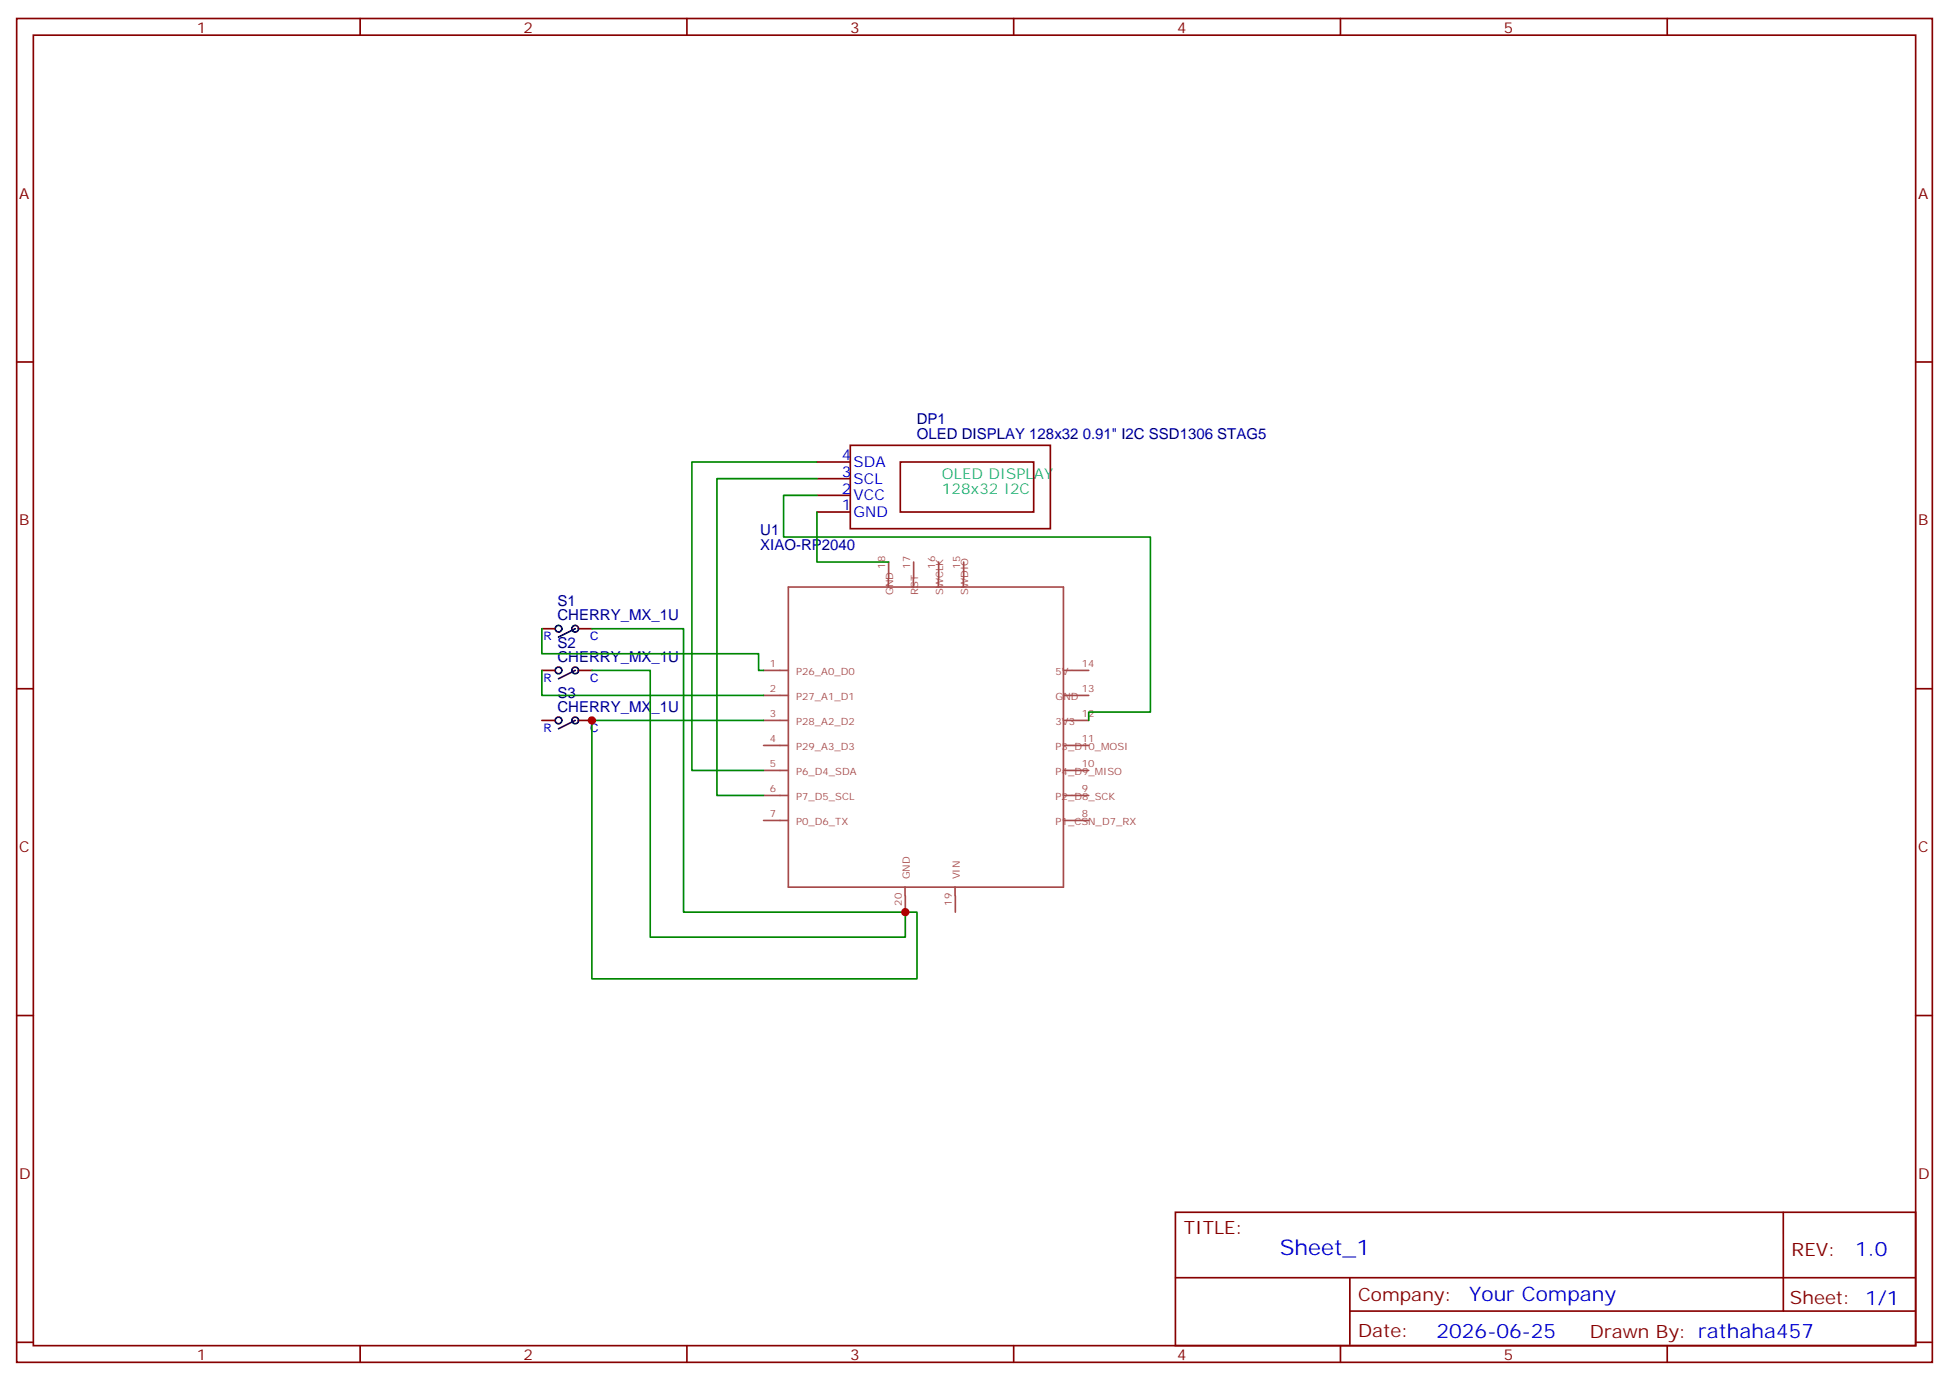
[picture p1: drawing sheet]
<svg xmlns="http://www.w3.org/2000/svg" width="412mm" height="292mm" viewBox="0 0 412 292" stroke-linecap="round" stroke-linejoin="round" font-family="sans-serif">
<g fill="none" stroke="#870000" stroke-width=".35">
<path d="M3.5 3.9h405.4v284.4h-405.4zM7.1 7.4h398.2v277.3h-398.2zM76.2 3.9v3.5M145.3 3.9v3.5M214.5 3.9v3.5M283.6 3.9v3.5M352.8 3.9v3.5M3.5 76.6h3.6M405.3 76.6h3.6M172.9 97.8h7M179.9 94.2h42.3v17.7h-42.3zM190.5 97.8h28.2v10.5h-28.2z"/>
<path d="M172.9 108.3h7M172.9 104.8h7M172.9 101.3h7M114.7 133h2.8M122.4 133h2.8M3.5 145.7h3.6M114.7 141.9h2.8M114.7 152.4h2.8M122.4 141.9h2.8M122.4 152.4h2.8M405.3 145.7h3.6M3.5 214.9h3.6"/>
<path d="M405.3 214.9h3.6M248.7 256.5h156.6v28.2h-156.6zM377.3 256.5v20.9M248.7 270.4h156.5M285.6 277.4h119.6M285.6 270.4v14.1M3.5 284h3.6M76.2 284.7v3.6M145.3 284.7v3.6M214.5 284.7v3.6M283.6 284.7v3.6M352.8 284.7v3.6"/>
<path d="M405.3 284h3.6"/>
</g>
<g fill="none" stroke="#a64a4a" stroke-width=".35">
<path d="M188 118.9v3.5M193.3 118.9v3.5M198.6 118.9v3.5M203.9 118.9v3.5M166.8 124.2h58.2v63.5h-58.2zM188 122.4v1.8M193.3 122.4v1.8M198.6 122.4v1.8M203.8 122.4v1.8M161.6 141.9h5.2M161.6 147.1h5.2M161.6 152.4h5.2"/>
<path d="M161.6 157.7h5.2M225 141.9h1.8M225 147.1h1.8M225 152.4h1.8M225 157.7h1.8M226.9 141.9h3.5M226.9 147.1h3.5M226.9 152.4h3.5M226.9 157.7h3.5M161.6 163h5.2M161.6 168.3h5.2M161.6 173.6h5.2"/>
<path d="M225 163h1.8M225 168.3h1.8M225 173.6h1.8M226.9 163h3.5M226.9 168.3h3.5M226.9 173.6h3.5M191.5 187.7v1.8M191.6 189.5v3.5M202.1 187.7v1.8M202.1 189.5v3.5"/>
</g>
<path d="M172.9 97.8h-26.5v65.2h15.2M172.9 101.3h-21.2v67h9.9M172.9 108.3v10.6h15.1M172.9 104.8h-7.1v8.8h77.6v37.1h-13v1.7M114.7 133v5.3h45.8v3.6h1.1M125.2 133h19.4v60h47v5.3h-54v-56.4h-12.4M114.7 141.9v5.2h46.9M161.6 152.4h-36.4v54.7h68.8v-14.1h-2.4" fill="none" stroke="#008700" stroke-width=".35"/>
<g fill="none" stroke="#000" stroke-width=".35">
<path d="M121.7 133l-3.5 1.8M121.7 141.9l-3.5 1.7M121.7 152.4l-3.5 1.8"/>
<circle cx="118.2" cy="133" r=".71"/>
<circle cx="121.7" cy="133" r=".71"/>
<circle cx="118.2" cy="152.4" r=".71"/>
<circle cx="118.2" cy="141.9" r=".71"/>
<circle cx="121.7" cy="141.9" r=".71"/>
<circle cx="121.7" cy="152.4" r=".71"/>
</g>
<g fill="#c00">
<circle cx="191.6" cy="193" r=".88"/>
<circle cx="125.2" cy="152.4" r=".88"/>
</g>
<text font-size="4.6" fill="#00f" x="270.8" y="265.5">Sheet_1</text>
<g font-size="4.2" fill="#00f">
<text x="392.5" y="265.8">1.0</text>
<text x="310.9" y="275.3">Your Company</text>
<text x="304" y="283.1">2026-06-25</text>
</g>
<g font-size="3.9" fill="#800">
<text x="250.5" y="261.1">TITLE:</text>
<text x="379.1" y="265.8">REV:</text>
<text x="287.4" y="275.3">Company:</text>
<text x="378.7" y="275.9">Sheet: 1/1</text>
<text x="287.4" y="283">Date:</text>
<text x="336.4" y="283.1">Drawn By: rathaha457</text>
</g>
<g font-size="3.2" fill="#800">
<text x="41.6" y="6.9">1</text>
<text x="110.8" y="6.9">2</text>
<text x="179.9" y="6.9">3</text>
<text x="249.1" y="6.9">4</text>
<text x="318.2" y="6.9">5</text>
<text x="4.1" y="42">A</text>
<text x="405.9" y="42">A</text>
<text x="4.1" y="111.2">B</text>
<text x="405.9" y="111.2">B</text>
<text x="4.1" y="180.3">C</text>
<text x="405.9" y="180.3">C</text>
<text x="4.1" y="249.4">D</text>
<text x="405.9" y="249.4">D</text>
<text x="41.6" y="287.7">1</text>
<text x="110.8" y="287.7">2</text>
<text x="179.9" y="287.7">3</text>
<text x="249.1" y="287.7">4</text>
<text x="318.2" y="287.7">5</text>
</g>
<g font-size="3.2" fill="#000080">
<text x="194" y="89.7">DP1</text>
<text x="194" y="93">OLED DISPLAY 128x32 0.91&quot; I2C SSD1306 STAG5</text>
<text x="160.9" y="113.2">U1</text>
<text x="160.9" y="116.4">XIAO-RP2040</text>
<text x="117.9" y="131.3">CHERRY_MX_1U</text>
<text x="117.9" y="128.2">S1</text>
<text x="117.9" y="137">S2</text>
<text x="117.9" y="140.1">CHERRY_MX_1U</text>
<text x="117.9" y="147.6">S3</text>
<text x="117.9" y="150.7">CHERRY_MX_1U</text>
</g>
<g font-size="3.2" fill="#00f">
<text x="178.2" y="100.9">3</text>
<text x="178.2" y="97.4">4</text>
<text x="180.6" y="98.8">SDA</text>
<text x="178.2" y="108">1</text>
<text x="178.2" y="104.5">2</text>
<text x="180.6" y="105.9">VCC</text>
<text x="180.6" y="102.3">SCL</text>
<text x="180.6" y="109.4">GND</text>
</g>
<g font-size="3.2" fill="#0cc">
<text x="199.3" y="101.3">OLED DISPLAY</text>
<text x="199.3" y="104.5">128x32 I2C</text>
</g>
<g font-size="2.5" fill="#00f">
<text x="115" y="135.5">R</text>
<text x="124.9" y="135.5">C</text>
<text x="115" y="144.3">R</text>
<text x="124.9" y="144.3">C</text>
<text x="115" y="154.9">R</text>
<text x="124.9" y="154.9">C</text>
</g>
<g font-size="2.1" fill="#a54b4b">
<text x="187.3" y="120.3" transform="rotate(-90 187.3 120.3)">18</text>
<text x="189" y="125.9" transform="rotate(-90 189 125.9)">GND</text>
<text x="192.6" y="120.3" transform="rotate(-90 192.6 120.3)">17</text>
<text x="194.3" y="125.9" transform="rotate(-90 194.3 125.9)">RST</text>
<text x="197.9" y="120.3" transform="rotate(-90 197.9 120.3)">16</text>
<text x="199.6" y="125.9" transform="rotate(-90 199.6 125.9)">SWCLK</text>
<text x="203.2" y="120.3" transform="rotate(-90 203.2 120.3)">15</text>
<text x="204.9" y="125.9" transform="rotate(-90 204.9 125.9)">SWDIO</text>
<text x="162.9" y="141.2">1</text>
<text x="168.5" y="142.9">P26_A0_D0</text>
<text x="223.4" y="142.9">5V</text>
<text x="228.9" y="141.2">14</text>
<text x="162.9" y="146.4">2</text>
<text x="168.5" y="148.2">P27_A1_D1</text>
<text x="223.4" y="148.2">GND</text>
<text x="228.9" y="146.4">13</text>
<text x="162.9" y="151.7">3</text>
<text x="168.5" y="153.5">P28_A2_D2</text>
<text x="223.4" y="153.5">3V3</text>
<text x="228.9" y="151.7">12</text>
<text x="162.9" y="157">4</text>
<text x="168.5" y="158.8">P29_A3_D3</text>
<text x="223.4" y="158.8">P3_D10_MOSI</text>
<text x="228.9" y="157">11</text>
<text x="162.9" y="162.3">5</text>
<text x="162.9" y="167.6">6</text>
<text x="168.5" y="164.1">P6_D4_SDA</text>
<text x="223.4" y="164.1">P4_D9_MISO</text>
<text x="228.9" y="167.6">9</text>
<text x="228.9" y="162.3">10</text>
<text x="162.9" y="172.9">7</text>
<text x="168.5" y="169.4">P7_D5_SCL</text>
<text x="223.4" y="169.4">P2_D8_SCK</text>
<text x="228.9" y="172.9">8</text>
<text x="168.5" y="174.6">P0_D6_TX</text>
<text x="223.4" y="174.6">P1_CSN_D7_RX</text>
<text x="190.8" y="191.6" transform="rotate(-90 190.8 191.6)">20</text>
<text x="192.5" y="186.1" transform="rotate(-90 192.5 186.1)">GND</text>
<text x="201.4" y="191.6" transform="rotate(-90 201.4 191.6)">19</text>
<text x="203.1" y="186.1" transform="rotate(-90 203.1 186.1)">VIN</text>
</g>
</svg>
